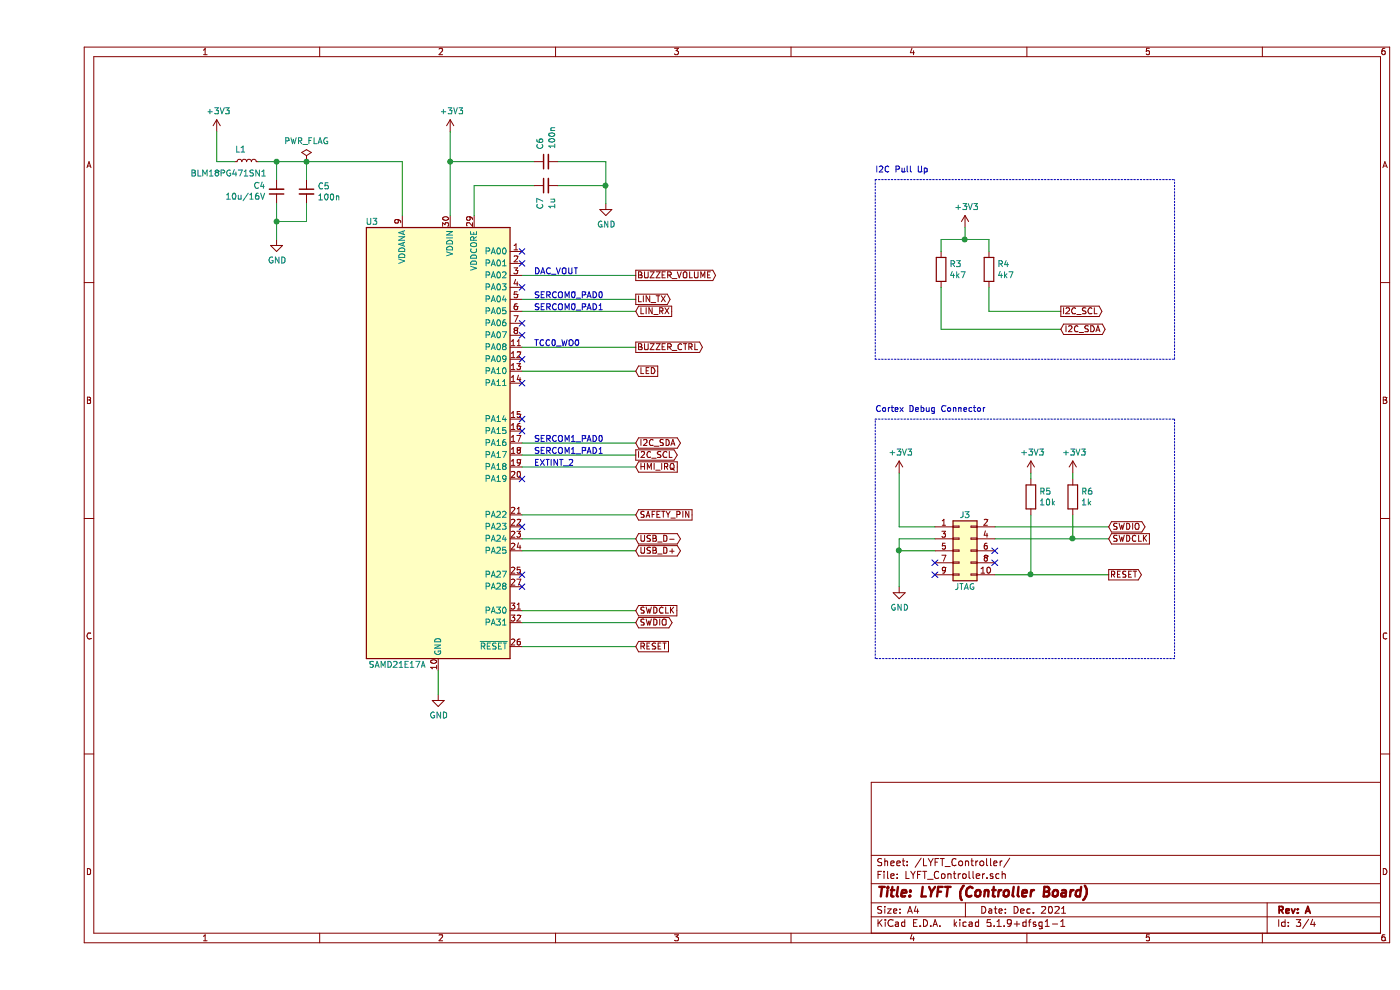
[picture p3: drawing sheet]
EESchema Schematic File Version 4
EELAYER 30 0
EELAYER END
$Descr A4 11693 8268
encoding utf-8
Sheet 3 4
Title "LYFT (Controller Board)"
Date "Dec. 2021"
Rev "A"
Comp ""
Comment1 ""
Comment2 ""
Comment3 ""
Comment4 ""
$EndDescr
$Comp
L MCU_Microchip_SAMD:ATSAMD21E17A-A U3
U 1 1
P 3350 3700
F 0 "U3" H 3850 5550 50  0000 L CNN
F 1 "SAMD21E17A" H 3450 1850 50  0000 L CNN
F 2 "Package_QFP:TQFP-32_7x7mm_P0.8mm" H 4250 1850 50  0001 C CNN
F 3 "http://ww1.microchip.com/downloads/en/DeviceDoc/SAM_D21_DA1_Family_Data%20Sheet_DS40001882E.pdf" H 3350 3700 50  0001 C CNN
	1    3350 3700
	-1   0    0    -1  
$EndComp
$Comp
L power:+3V3 #PWR014
U 1 1
P 1500 1100
F 0 "#PWR014" H 1500 950 50  0001 C CNN
F 1 "+3V3" H 1515 1273 50  0000 C CNN
F 2 "" H 1500 1100 50  0001 C CNN
F 3 "" H 1500 1100 50  0001 C CNN
	1    1500 1100
	1    0    0    -1  
$EndComp
$Comp
L power:GND #PWR016
U 1 1
P 3350 5800
F 0 "#PWR016" H 3350 5550 50  0001 C CNN
F 1 "GND" H 3355 5627 50  0000 C CNN
F 2 "" H 3350 5800 50  0001 C CNN
F 3 "" H 3350 5800 50  0001 C CNN
	1    3350 5800
	1    0    0    -1  
$EndComp
$Comp
L Device:C_Small C4
U 1 1
P 2000 1600
F 0 "C4" H 1909 1554 50  0000 R CNN
F 1 "10u/16V" H 1909 1645 50  0000 R CNN
F 2 "Capacitor_SMD:C_0805_2012Metric_Pad1.18x1.45mm_HandSolder" H 2000 1600 50  0001 C CNN
F 3 "~" H 2000 1600 50  0001 C CNN
	1    2000 1600
	1    0    0    1   
$EndComp
$Comp
L Device:L_Small L1
U 1 1
P 1750 1350
F 0 "L1" V 1850 1300 50  0000 C CNN
F 1 "BLM18PG471SN1" V 1650 1200 50  0000 C CNN
F 2 "Inductor_SMD:L_0805_2012Metric_Pad1.15x1.40mm_HandSolder" H 1750 1350 50  0001 C CNN
F 3 "~" H 1750 1350 50  0001 C CNN
	1    1750 1350
	0    1    -1   0   
$EndComp
$Comp
L Device:C_Small C5
U 1 1
P 2250 1600
F 0 "C5" H 2342 1646 50  0000 L CNN
F 1 "100n" H 2342 1555 50  0000 L CNN
F 2 "Capacitor_SMD:C_0805_2012Metric_Pad1.18x1.45mm_HandSolder" H 2250 1600 50  0001 C CNN
F 3 "~" H 2250 1600 50  0001 C CNN
	1    2250 1600
	1    0    0    -1  
$EndComp
$Comp
L Device:C_Small C6
U 1 1
P 4250 1350
F 0 "C6" H 4400 1400 50  0000 C CNN
F 1 "100n" H 4450 1300 50  0000 C CNN
F 2 "Capacitor_SMD:C_0805_2012Metric_Pad1.18x1.45mm_HandSolder" H 4250 1350 50  0001 C CNN
F 3 "~" H 4250 1350 50  0001 C CNN
	1    4250 1350
	0    -1   -1   0   
$EndComp
$Comp
L Device:C_Small C7
U 1 1
P 4250 1550
F 0 "C7" H 4400 1600 50  0000 C CNN
F 1 "1u" H 4400 1500 50  0000 C CNN
F 2 "Capacitor_SMD:C_0805_2012Metric_Pad1.18x1.45mm_HandSolder" H 4250 1550 50  0001 C CNN
F 3 "~" H 4250 1550 50  0001 C CNN
	1    4250 1550
	0    -1   1    0   
$EndComp
$Comp
L power:PWR_FLAG #FLG01
U 1 1
P 2250 1350
F 0 "#FLG01" H 2250 1425 50  0001 C CNN
F 1 "PWR_FLAG" H 2250 1523 50  0000 C CNN
F 2 "" H 2250 1350 50  0001 C CNN
F 3 "~" H 2250 1350 50  0001 C CNN
	1    2250 1350
	1    0    0    -1  
$EndComp
$Comp
L power:GND #PWR015
U 1 1
P 2000 2000
F 0 "#PWR015" H 2000 1750 50  0001 C CNN
F 1 "GND" H 2005 1827 50  0000 C CNN
F 2 "" H 2000 2000 50  0001 C CNN
F 3 "" H 2000 2000 50  0001 C CNN
	1    2000 2000
	1    0    0    -1  
$EndComp
Wire Wire Line
	1650 1350 1500 1350
Wire Wire Line
	1500 1350 1500 1100
Wire Wire Line
	1850 1350 2000 1350
Wire Wire Line
	2000 1700 2000 1850
Wire Wire Line
	2000 1850 2250 1850
Wire Wire Line
	2250 1850 2250 1700
Wire Wire Line
	2000 1850 2000 2000
Connection ~ 2000 1850
Wire Wire Line
	2000 1350 2000 1500
Connection ~ 2000 1350
Wire Wire Line
	2000 1350 2250 1350
Wire Wire Line
	2250 1500 2250 1350
Connection ~ 2250 1350
$Comp
L power:+3V3 #PWR017
U 1 1
P 3450 1100
F 0 "#PWR017" H 3450 950 50  0001 C CNN
F 1 "+3V3" H 3465 1273 50  0000 C CNN
F 2 "" H 3450 1100 50  0001 C CNN
F 3 "" H 3450 1100 50  0001 C CNN
	1    3450 1100
	1    0    0    -1  
$EndComp
$Comp
L power:GND #PWR018
U 1 1
P 4750 1700
F 0 "#PWR018" H 4750 1450 50  0001 C CNN
F 1 "GND" H 4755 1527 50  0000 C CNN
F 2 "" H 4750 1700 50  0001 C CNN
F 3 "" H 4750 1700 50  0001 C CNN
	1    4750 1700
	1    0    0    -1  
$EndComp
Wire Wire Line
	3350 5800 3350 5600
Wire Wire Line
	3050 1350 2250 1350
$Comp
L Connector_Generic:Conn_02x05_Odd_Even J3
U 1 1
P 7700 4600
F 0 "J3" H 7750 4900 50  0000 C CNN
F 1 "JTAG" H 7750 4300 50  0000 C CNN
F 2 "Connector_PinHeader_1.27mm:PinHeader_2x05_P1.27mm_Vertical" H 7700 4600 50  0001 C CNN
F 3 "~" H 7700 4600 50  0001 C CNN
	1    7700 4600
	1    0    0    -1  
$EndComp
$Comp
L power:GND #PWR020
U 1 1
P 7200 4900
F 0 "#PWR020" H 7200 4650 50  0001 C CNN
F 1 "GND" H 7205 4727 50  0000 C CNN
F 2 "" H 7200 4900 50  0001 C CNN
F 3 "" H 7200 4900 50  0001 C CNN
	1    7200 4900
	1    0    0    -1  
$EndComp
$Comp
L power:+3V3 #PWR019
U 1 1
P 7200 3950
F 0 "#PWR019" H 7200 3800 50  0001 C CNN
F 1 "+3V3" H 7215 4123 50  0000 C CNN
F 2 "" H 7200 3950 50  0001 C CNN
F 3 "" H 7200 3950 50  0001 C CNN
	1    7200 3950
	1    0    0    -1  
$EndComp
$Comp
L Device:R R5
U 1 1
P 8300 4150
F 0 "R5" H 8370 4196 50  0000 L CNN
F 1 "10k" H 8370 4105 50  0000 L CNN
F 2 "Resistor_SMD:R_0805_2012Metric_Pad1.20x1.40mm_HandSolder" V 8230 4150 50  0001 C CNN
F 3 "~" H 8300 4150 50  0001 C CNN
	1    8300 4150
	1    0    0    -1  
$EndComp
Text GLabel 8950 4800 2    50   Output ~ 0
RESET
Wire Wire Line
	7200 4600 7200 4500
$Comp
L power:+3V3 #PWR022
U 1 1
P 8300 3950
F 0 "#PWR022" H 8300 3800 50  0001 C CNN
F 1 "+3V3" H 8315 4123 50  0000 C CNN
F 2 "" H 8300 3950 50  0001 C CNN
F 3 "" H 8300 3950 50  0001 C CNN
	1    8300 3950
	1    0    0    -1  
$EndComp
Text GLabel 8950 4400 2    50   BiDi ~ 0
SWDIO
Text GLabel 8950 4500 2    50   Input ~ 0
SWDCLK
$Comp
L Device:R R6
U 1 1
P 8650 4150
F 0 "R6" H 8720 4196 50  0000 L CNN
F 1 "1k" H 8720 4105 50  0000 L CNN
F 2 "Resistor_SMD:R_0805_2012Metric_Pad1.20x1.40mm_HandSolder" V 8580 4150 50  0001 C CNN
F 3 "~" H 8650 4150 50  0001 C CNN
	1    8650 4150
	1    0    0    -1  
$EndComp
$Comp
L power:+3V3 #PWR023
U 1 1
P 8650 3950
F 0 "#PWR023" H 8650 3800 50  0001 C CNN
F 1 "+3V3" H 8665 4123 50  0000 C CNN
F 2 "" H 8650 3950 50  0001 C CNN
F 3 "" H 8650 3950 50  0001 C CNN
	1    8650 3950
	1    0    0    -1  
$EndComp
Wire Wire Line
	8300 4300 8300 4800
Connection ~ 8300 4800
Wire Wire Line
	8300 4800 8950 4800
Wire Wire Line
	8650 4300 8650 4500
Connection ~ 8650 4500
Wire Wire Line
	8650 4500 8950 4500
NoConn ~ 7500 4700
NoConn ~ 7500 4800
NoConn ~ 8000 4600
NoConn ~ 8000 4700
Wire Wire Line
	8000 4400 8950 4400
Wire Wire Line
	8000 4500 8650 4500
Wire Wire Line
	8000 4800 8300 4800
Wire Wire Line
	7200 4600 7500 4600
Wire Wire Line
	7200 4500 7500 4500
Wire Wire Line
	7200 4400 7500 4400
Wire Wire Line
	8300 3950 8300 4000
Wire Wire Line
	8650 3950 8650 4000
Wire Wire Line
	7200 3950 7200 4400
Wire Wire Line
	7200 4900 7200 4600
Connection ~ 7200 4600
Text GLabel 5000 4500 2    50   BiDi ~ 0
USB_D-
Text GLabel 5000 4600 2    50   BiDi ~ 0
USB_D+
Text GLabel 5000 5400 2    50   Input ~ 0
RESET
Text GLabel 5000 5100 2    50   Input ~ 0
SWDCLK
Text GLabel 5000 5200 2    50   BiDi ~ 0
SWDIO
Text GLabel 5000 3700 2    50   BiDi ~ 0
I2C_SDA
Text GLabel 5000 3800 2    50   Output ~ 0
I2C_SCL
Text GLabel 5000 3900 2    50   Input ~ 0
HMI_IRQ
Wire Wire Line
	4050 2500 5000 2500
Wire Wire Line
	4050 2600 5000 2600
Wire Wire Line
	4050 4500 5000 4500
Wire Wire Line
	4050 4600 5000 4600
Wire Wire Line
	4050 5100 5000 5100
Wire Wire Line
	4050 5200 5000 5200
Wire Wire Line
	4050 5400 5000 5400
Wire Wire Line
	3450 1100 3450 1350
Wire Wire Line
	4750 1350 4750 1550
Wire Wire Line
	4150 1350 3450 1350
Connection ~ 3450 1350
Wire Wire Line
	3650 1550 4150 1550
Wire Wire Line
	4350 1550 4750 1550
Connection ~ 4750 1550
Wire Wire Line
	4750 1550 4750 1700
Wire Wire Line
	4350 1350 4750 1350
Wire Wire Line
	3050 1350 3050 1800
Wire Wire Line
	3450 1350 3450 1800
Wire Wire Line
	3650 1550 3650 1800
Wire Notes Line
	7000 3500 9500 3500
Wire Notes Line
	9500 3500 9500 5500
Wire Notes Line
	9500 5500 7000 5500
Wire Notes Line
	7000 5500 7000 3500
Text Notes 7000 3450 0    50   ~ 0
Cortex Debug Connector
$Comp
L Device:R R3
U 1 1
P 7550 2250
F 0 "R3" H 7620 2296 50  0000 L CNN
F 1 "4k7" H 7620 2205 50  0000 L CNN
F 2 "Resistor_SMD:R_0805_2012Metric_Pad1.20x1.40mm_HandSolder" V 7480 2250 50  0001 C CNN
F 3 "~" H 7550 2250 50  0001 C CNN
	1    7550 2250
	1    0    0    -1  
$EndComp
$Comp
L Device:R R4
U 1 1
P 7950 2250
F 0 "R4" H 8020 2296 50  0000 L CNN
F 1 "4k7" H 8020 2205 50  0000 L CNN
F 2 "Resistor_SMD:R_0805_2012Metric_Pad1.20x1.40mm_HandSolder" V 7880 2250 50  0001 C CNN
F 3 "~" H 7950 2250 50  0001 C CNN
	1    7950 2250
	1    0    0    -1  
$EndComp
Text GLabel 8550 2600 2    50   Output ~ 0
I2C_SCL
Text GLabel 8550 2750 2    50   BiDi ~ 0
I2C_SDA
$Comp
L power:+3V3 #PWR021
U 1 1
P 7750 1900
F 0 "#PWR021" H 7750 1750 50  0001 C CNN
F 1 "+3V3" H 7765 2073 50  0000 C CNN
F 2 "" H 7750 1900 50  0001 C CNN
F 3 "" H 7750 1900 50  0001 C CNN
	1    7750 1900
	1    0    0    -1  
$EndComp
Wire Wire Line
	7750 1900 7750 2000
Wire Wire Line
	7750 2000 7550 2000
Wire Wire Line
	7550 2000 7550 2100
Wire Wire Line
	7950 2100 7950 2000
Wire Wire Line
	7950 2000 7750 2000
Connection ~ 7750 2000
Wire Notes Line
	7000 1500 7000 3000
Wire Wire Line
	7950 2600 7950 2400
Wire Notes Line
	9500 3000 9500 1500
Wire Notes Line
	7000 3000 9500 3000
Wire Notes Line
	7000 1500 9500 1500
Text Notes 7000 1450 0    50   ~ 0
I2C Pull Up
Text GLabel 5000 2600 2    50   Input ~ 0
LIN_RX
Text GLabel 5000 2500 2    50   Output ~ 0
LIN_TX
Text GLabel 5000 2900 2    50   Output ~ 0
BUZZER_CTRL
Wire Wire Line
	5000 3700 4050 3700
Wire Wire Line
	4050 3800 5000 3800
Text Notes 4150 2900 0    50   ~ 0
TCC0_WO0
Text Notes 4150 3900 0    50   ~ 0
EXTINT_2
Text Notes 4150 2500 0    50   ~ 0
SERCOM0_PAD0
Text Notes 4150 2600 0    50   ~ 0
SERCOM0_PAD1
Text Notes 4150 3700 0    50   ~ 0
SERCOM1_PAD0
Text Notes 4150 3800 0    50   ~ 0
SERCOM1_PAD1
Wire Wire Line
	4050 3900 5000 3900
NoConn ~ 4050 2100
NoConn ~ 4050 2200
NoConn ~ 4050 2700
NoConn ~ 4050 2800
NoConn ~ 4050 2400
Text GLabel 5000 4300 2    50   Input ~ 0
SAFETY_PIN
Wire Wire Line
	7550 2400 7550 2750
Wire Wire Line
	7950 2600 8550 2600
Wire Wire Line
	7550 2750 8550 2750
Wire Wire Line
	5000 2900 4050 2900
NoConn ~ 4050 4800
NoConn ~ 4050 4000
NoConn ~ 4050 3500
NoConn ~ 4050 4900
Wire Wire Line
	5000 4300 4050 4300
NoConn ~ 4050 4400
Text GLabel 5000 2300 2    50   Output ~ 0
BUZZER_VOLUME
Wire Wire Line
	5000 2300 4050 2300
Text Notes 4150 2300 0    50   ~ 0
DAC_VOUT
NoConn ~ 4050 3200
NoConn ~ 4050 3000
NoConn ~ 4050 3600
Text GLabel 5000 3100 2    50   Input ~ 0
LED
Wire Wire Line
	4050 3100 5000 3100
$EndSCHEMATC
